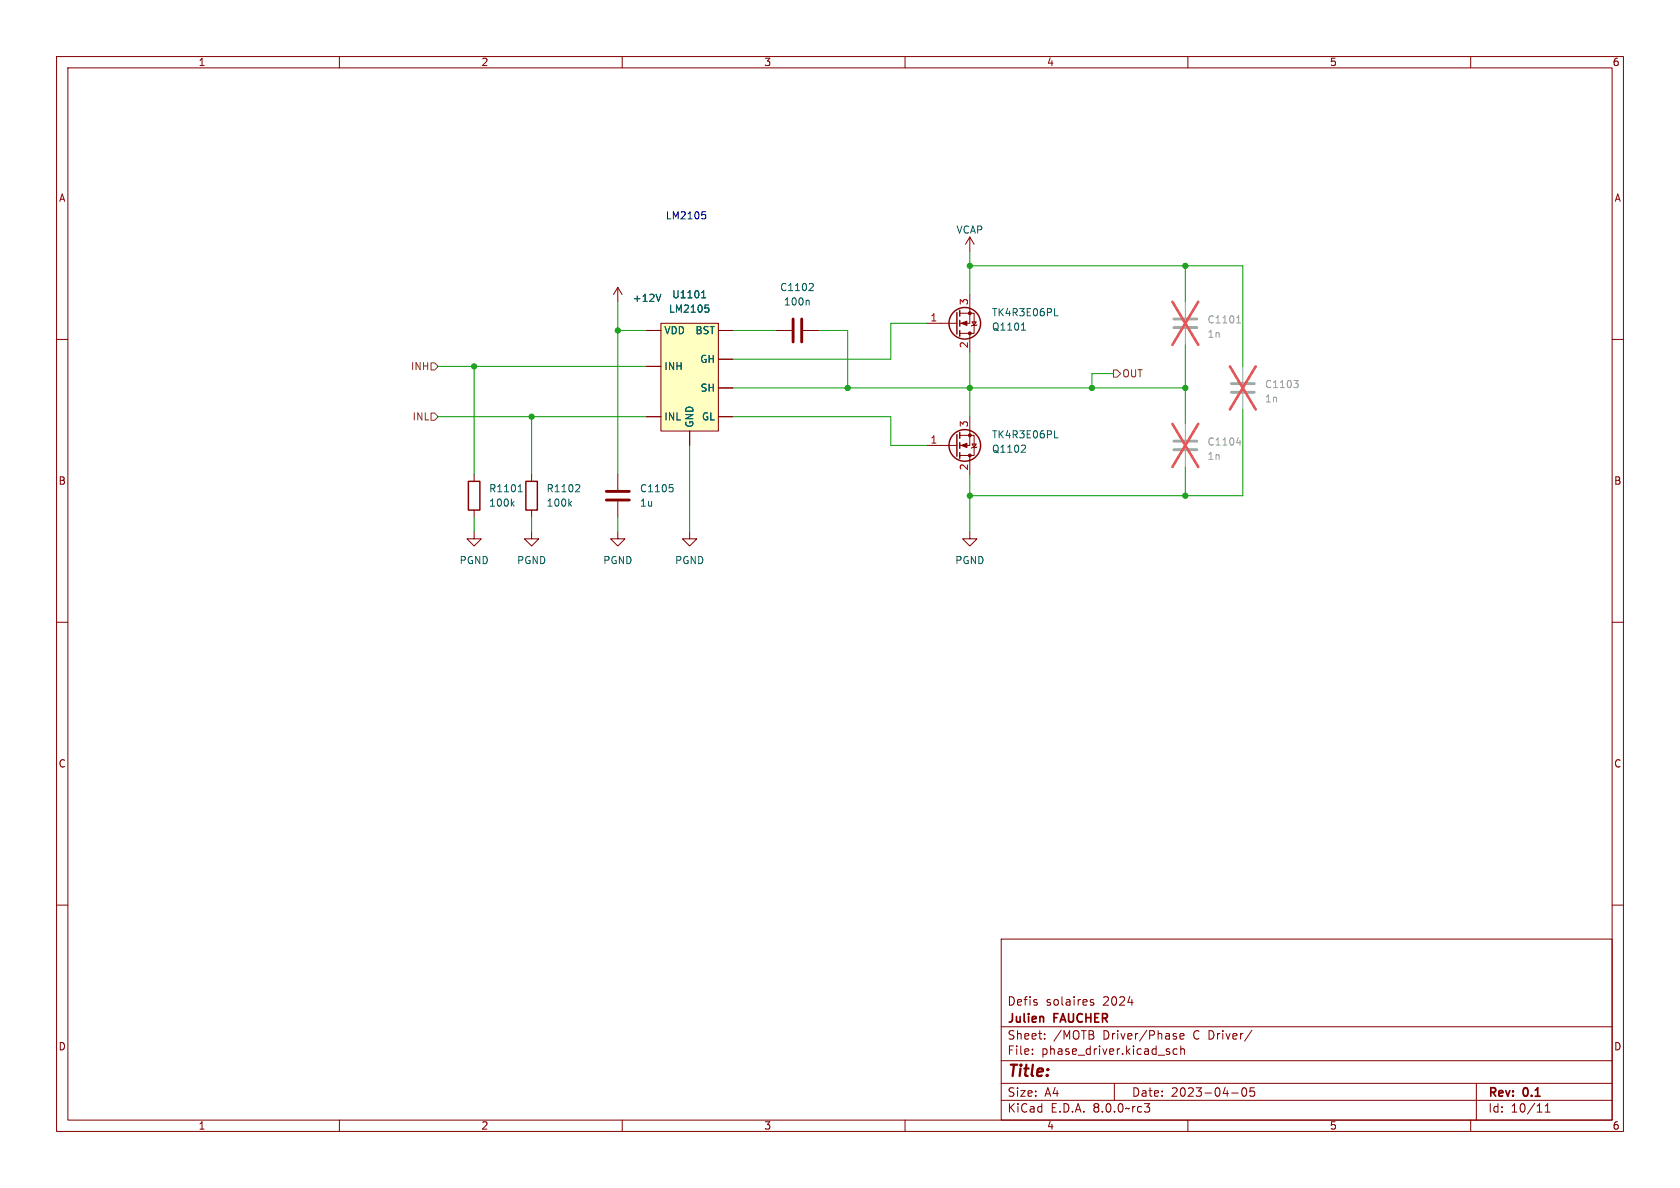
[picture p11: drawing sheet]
<svg xmlns="http://www.w3.org/2000/svg" width="297mm" height="210mm" viewBox="0 0 297 210" stroke-linecap="round" stroke-linejoin="round" font-family="sans-serif">
<g fill="none" stroke="#840000" stroke-width=".18">
<path d="M10 10h277v190h-277zM12 12h273v186h-273zM60 10v2M110 10v2M160 10v2M210 10v2M260 10v2M10 60h2M109.2 50.8l-.7 1.3M109.2 50.8v2.5M109.2 50.8l.8 1.3M137.2 58.4h2.8"/>
<path d="M142 58.4h2.8M285 60h2M83.8 83.8v1.3M83.8 90.2v1.2M171.4 94v1.3h1.3l-1.3 1.2-1.2-1.2h1.2M10 110h2M285 110h2M10 160h2M285 160h2M177 166h108v32h-108zM193.3 176.8l-.3-.1-.3 .2 .1 .2 .5 .2v.3h-.6M60 198v2"/>
<path d="M110 198v2M160 198v2M177 194.5h108M177 191.5h108M177 187.5h108M177 181.5h108M182.5 186.3v.1M182.5 185.5v.1M184.7 183.6v.1M184.7 182.8v.1M197 191.5v3M202.3 195.1h.9l-.5 .6 .5 .1v.5l-.2 .3h-.5"/>
<path d="M206.6 185.4l.1 .1M206.6 185.9l.2 .2-.2 .3M207.6 183.2l.4 .1v.2l-.2 .2h-.3M207.6 182.7l.4 .1M208.1 185.5l-.4-.1-.3 .3v.4l.1 .2h.6M208.6 183.2l.7-.1-.1-.3-.4-.1-.2 .2 .1 .7h.5M208.7 185.5l.3-.1 .3 .1 .1 .9M208.7 184.9v1.5M210 198v2M217.7 193.2h1.2M219.7 192.4l.2-.1a.81 .81 0 0 1 .6 .6 .81 .81 0 0 1-.3 .8l-.2 .1a.81 .81 0 0 1-.3-1.4zM221.3 182.1l-1.3 2"/>
<path d="M221.7 192.3h-.7v.7l.2-.1h.5l.1 .3-.1 .5-.2 .1-.5-.1M260 198v2M261 191.5v6.5M273.2 196.6h.8M273.2 195.5l.4-.4v1.5"/>
</g>
<path d="M140.2 56.4v4.1M141.7 56.4v4.1" fill="none" stroke="#840000" stroke-width=".51"/>
<path d="M116.8 52l-.4 1.3M142.9 53.1l.2 .2v.6M143.5 50.1l.3 .3-.1 .3-.7 .7h.8M90.5 89l.4 .5M90.9 88.6l-.5 .5M91.6 86.9h.7M91.7 86l.3-.3v1.2" fill="none" stroke="#006464" stroke-width=".18"/>
<path d="M82.8 85.1h2v5.1h-2z" fill="none" stroke="#840000" stroke-width=".25"/>
<path d="M116.8 57.2h10.2v19h-10.2z" fill="#ffffc2"/>
<g fill="none" stroke="#840000" stroke-width=".18">
<path d="M114.3 58.4h2.5M116.8 57.2h10.2v19h-10.2zM127 58.4h2.5M163.8 57.2h5.4M169.7 55.4h2.5v3.5h-2.5M171.4 52.1v5.1h-1.7M171.4 41.9l-.7 1.3M171.4 41.9v2.6M171.4 58.9v3.3M171.4 41.9l.8 1.3M171.8 56.9h.8l-.4 .6zM172.7 57.4l-.1 .1h-.8l-.1 .2"/>
<path d="M114.3 73.7h2.5M114.3 64.8h2.5M121.9 76.2v2.5M127 63.5h2.5M127 73.7h2.5M127 68.6h2.5M163.8 78.7h5.4M169.7 77h2.5v3.5h-2.5M171.4 73.7v5h-1.7M171.8 78.5h.8l-.4 .6zM172.7 79l-.1 .1h-.8l-.1 .1M83.8 94v1.3h1.3l-1.3 1.2-1.3-1.2h1.3"/>
<path d="M94 94v1.3h1.2l-1.2 1.2-1.3-1.2h1.3M94 83.8v1.3M94 90.2v1.2M109.2 94v1.3h1.3l-1.3 1.2-1.3-1.2h1.3M109.2 83.8v2.8M109.2 88.6v2.8M121.9 94v1.3h1.3l-1.3 1.2-1.3-1.2h1.3M171.4 80.5v3.3"/>
</g>
<g fill="none" stroke="#006464" stroke-width=".18">
<path d="M116.8 52l-.4 1.3M124 52.6h.8M124.2 51.7l.2-.3v1.2M124.7 53.9h.6M125.1 54.4l.2 .2v.3l-.2 .3M180.6 58.4h.7M180.8 57.3l.1-.2v1.3M186.4 55.8h.6M181.1 78.7l.2 .2-.1 .3-.7 .8h.8M186.4 77.4h.6M100.7 89l.3 .5M101 88.6l-.4 .5"/>
<path d="M102.3 85.7l.2 .2-.1 .3-.7 .7h.8M118.3 85.7h.6M118.8 86.2l.2 .2v.3l-.2 .2"/>
</g>
<g fill="none" stroke="#840000" stroke-width=".25">
<path d="M169.2 55.2v3.9M169.7 54.9v1M169.7 56.6v1.1M169.7 58.4v1M169.2 76.8v3.8M169.7 76.5v1M169.7 78.2v1M93 85.1h2v5.1h-2zM169.7 80v1"/>
<circle cx="170.6" cy="57.1" r="2.79"/>
<circle cx="170.6" cy="78.7" r="2.79"/>
</g>
<path d="M107.2 88.4h4.1M107.2 86.9h4.1" fill="none" stroke="#840000" stroke-width=".51"/>
<path d="M207.5 57.9h4.1M207.5 56.4h4.1M207.5 79.5h4.1M207.5 78h4.1M217.7 69.3h4M217.7 67.8h4" fill="none" stroke="#a1a1a1" stroke-width=".51"/>
<path d="M209.5 53.3v2.8M209.5 58.2v2.8M209.5 74.9v2.8M209.5 79.8v2.8M219.7 64.8v2.8M219.7 69.6v2.8" fill="none" stroke="#a1a1a1" stroke-width=".18"/>
<path d="M218.6 57.1h.7M218.7 56.1l.3-.3v1.3M218.6 78.3h.8M219.2 77.8v.9M228.7 67.3h.8l-.4 .4M229.3 67.7l.2 .3v.3l-.2 .2" fill="none" stroke="#989898" stroke-width=".18"/>
<path d="M207.3 53.3l4.5 7.7M211.8 53.3l-4.5 7.7M207.3 74.9l4.5 7.7M211.8 74.9l-4.5 7.7M217.4 64.8l4.6 7.6M222 64.8l-4.6 7.6" fill="none" stroke="#e75356" stroke-width=".46"/>
<g fill="#840000" stroke="#840000" stroke-width=".18">
<path d="M169.9 78.7l1-.3v.7z"/>
<path d="M169.9 57.2l1-.4v.7z"/>
<circle cx="171.4" cy="77" r=".25"/>
<circle cx="171.4" cy="80.5" r=".25"/>
<circle cx="171.4" cy="55.4" r=".25"/>
<circle cx="171.4" cy="58.9" r=".25"/>
</g>
<path d="M76.2 64.1h.6l.7 .7-.7 .6h-.6zM76.2 73h.6l.7 .7-.7 .6h-.6zM196.8 65.4h.7l.6 .6-.6 .7h-.7z" fill="none" stroke="#725600" stroke-width=".18"/>
<path d="M124.1 37.4h.6M124.5 37.9l.3 .3v.3l-.3 .2" fill="none" stroke="#0000c2" stroke-width=".18"/>
<g fill="none" stroke="#009600" stroke-width=".18">
<path d="M109.2 53.3v30.5M109.2 58.4h5.1M129.5 58.4h7.7M144.8 58.4h5.1v10.2M163.8 57.2h-6.3v6.3h-28M171.4 44.5v7.6M171.4 47h48.3v17.8M209.5 47v6.3M77.5 64.8h36.8M77.5 73.7h36.8M83.8 64.8v19M94 73.7v10.1"/>
<path d="M121.9 78.7v15.3M129.5 68.6h80M129.5 73.7h28v5h6.3M171.4 62.2v11.5M196.8 66h-3.8v2.6M209.5 61v13.9M219.7 72.4v15.2h-48.3M83.8 91.4v2.6M94 91.4v2.6M109.2 91.4v2.6M171.4 83.8v10.2M209.5 82.6v5"/>
</g>
<g fill="#009600" stroke="#009600" stroke-width=".18">
<circle cx="109.2" cy="58.4" r=".46"/>
<circle cx="83.8" cy="64.8" r=".46"/>
<circle cx="94" cy="73.7" r=".46"/>
<circle cx="149.9" cy="68.6" r=".46"/>
<circle cx="209.5" cy="68.6" r=".46"/>
<circle cx="171.4" cy="87.6" r=".46"/>
<circle cx="171.4" cy="68.6" r=".46"/>
<circle cx="209.5" cy="87.6" r=".46"/>
<circle cx="193" cy="68.6" r=".46"/>
<circle cx="171.4" cy="47" r=".46"/>
<circle cx="209.5" cy="47" r=".46"/>
</g>
<text font-size="2.8" fill="#840000" x="178" y="190.9">Title:</text>
<g font-size="2.1" fill="#840000">
<text x="178" y="178">Defis</text>
<text x="184.9" y="178">solaires</text>
<text x="195" y="178">2024</text>
<text x="178" y="184">Sheet:</text>
<text x="178" y="181.2">Julien</text>
<text x="186.2" y="184">/MOTB</text>
<text x="186.4" y="181.2">FAUCHER</text>
<text x="195" y="184">Driver/Phase</text>
<text x="211.1" y="184">C Driver/</text>
<text x="178" y="186.7">File:</text>
<text x="184.1" y="186.7">phase_driver.kicad_sch</text>
<text x="178" y="196.9">KiCad</text>
<text x="178" y="194.1">Size:</text>
<text x="184.7" y="194.1">A4</text>
<text x="185.7" y="196.9">E.D.A.</text>
<text x="193.3" y="196.9">8.0.0~rc3</text>
<text x="200" y="194.1">Date:</text>
<text x="207" y="194.1">2023-04-05</text>
<text x="263" y="194.3">Rev:</text>
<text x="263" y="196.9">Id:</text>
<text x="267.1" y="196.9">10/11</text>
<text x="269.4" y="194.3">0.1</text>
</g>
<g font-size="1.8" fill="#840000">
<text x="35" y="11.9">1</text>
<text x="85" y="11.9">2</text>
<text x="135" y="11.9">3</text>
<text x="185" y="11.9">4</text>
<text x="235" y="11.9">5</text>
<text x="285" y="11.9">6</text>
<text x="10.3" y="35.9">A</text>
<text x="285.3" y="35.9">A</text>
<text x="10.3" y="85.9">B</text>
<text x="285.3" y="85.9">B</text>
<text x="10.3" y="135.9">C</text>
<text x="285.3" y="135.9">C</text>
<text x="10.3" y="185.9">D</text>
<text x="285.3" y="185.9">D</text>
<text x="35" y="199.9">1</text>
<text x="85" y="199.9">2</text>
<text x="135" y="199.9">3</text>
<text x="185" y="199.9">4</text>
<text x="235" y="199.9">5</text>
<text x="285" y="199.9">6</text>
</g>
<text font-size="1.8" fill="#0000c2" x="117.6" y="38.9">LM2105</text>
<g font-size="1.8" fill="#006464">
<text x="169" y="41.5">VCAP</text>
<text x="111.8" y="53.6">+12V</text>
<text x="118.7" y="52.9">U1101</text>
<text x="137.8" y="51.7">C1102</text>
<text x="117.3" y="59.3">VDD</text>
<text x="118.2" y="55.5">LM2105</text>
<text x="122.8" y="59.3">BST</text>
<text x="138.5" y="54.2">100n</text>
<text x="175.3" y="58.6">Q1101</text>
<text x="175.3" y="56.1">TK4R3E06PL</text>
<text x="117.3" y="65.6">INH</text>
<text x="123.7" y="64.4">GH</text>
<text x="123.7" y="69.4">SH</text>
<text x="117.3" y="74.5">INL</text>
<text x="122.8" y="75.7" transform="rotate(-90 122.8 75.7)">GND</text>
<text x="124" y="74.5">GL</text>
<text x="175.3" y="77.7">TK4R3E06PL</text>
<text x="175.3" y="80.2">Q1102</text>
<text x="86.4" y="87.2">R1101</text>
<text x="86.4" y="89.8">100k</text>
<text x="96.5" y="87.2">R1102</text>
<text x="96.5" y="89.8">100k</text>
<text x="113" y="89.8">1u</text>
<text x="113" y="87.2">C1105</text>
<text x="81.1" y="99.9">PGND</text>
<text x="91.3" y="99.9">PGND</text>
<text x="106.5" y="99.9">PGND</text>
<text x="119.2" y="99.9">PGND</text>
<text x="168.8" y="99.9">PGND</text>
</g>
<g font-size="1.8" fill="#a90000">
<text x="164.4" y="56.9">1</text>
<text x="171.2" y="54" transform="rotate(-90 171.2 54)">3</text>
<text x="171.2" y="61.7" transform="rotate(-90 171.2 61.7)">2</text>
<text x="171.2" y="75.6" transform="rotate(-90 171.2 75.6)">3</text>
<text x="164.4" y="78.5">1</text>
<text x="171.2" y="83.3" transform="rotate(-90 171.2 83.3)">2</text>
</g>
<g font-size="1.8" fill="#989898">
<text x="213.4" y="59.9">1n</text>
<text x="213.4" y="57.4">C1101</text>
<text x="223.5" y="71.3">1n</text>
<text x="223.5" y="68.8">C1103</text>
<text x="213.4" y="81.5">1n</text>
<text x="213.4" y="79">C1104</text>
</g>
<g font-size="1.8" fill="#725600">
<text x="72.5" y="65.6">INH</text>
<text x="198.3" y="66.9">OUT</text>
<text x="72.8" y="74.5">INL</text>
</g>
</svg>
